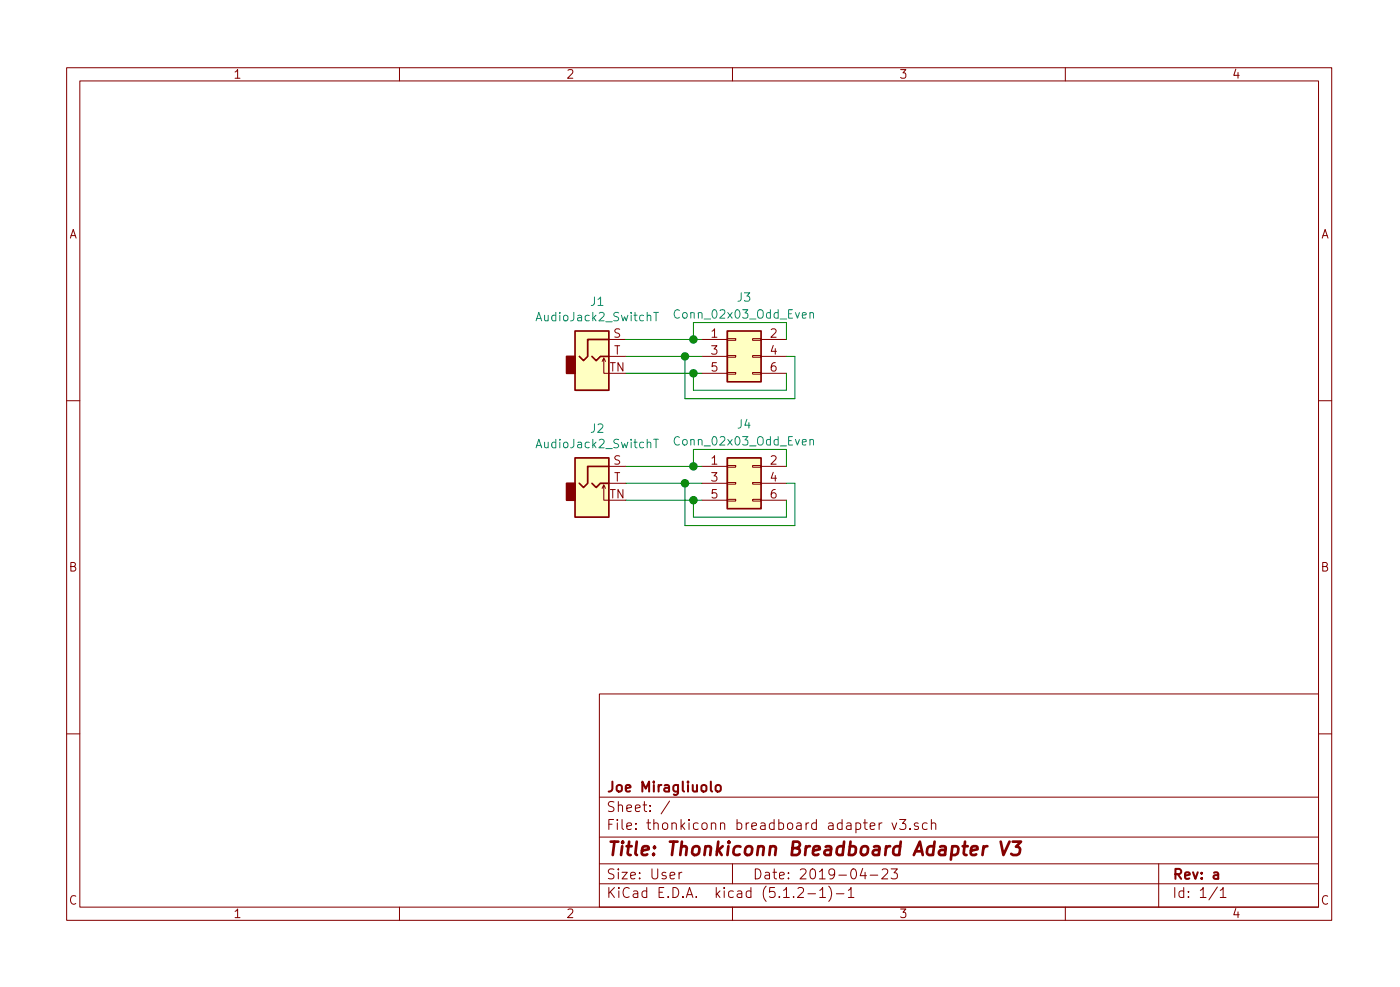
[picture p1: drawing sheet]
<svg xmlns="http://www.w3.org/2000/svg" width="210mm" height="148mm" viewBox="0 0 210 148" stroke-linecap="round" stroke-linejoin="round" font-family="sans-serif">
<g fill="none" stroke="#840000" stroke-width=".15">
<path d="M10 10.2h190v128h-190zM12 12.1h186v124.1h-186zM60 10.2v1.9M110 10.2v1.9M160 10.2v1.9M90.4 54.3l.3-.5v2.2h.7M90.7 53.8l.2 .5M91.4 51h2.6M91.4 53.5h2.6M105.4 51h3.8M105.4 53.5h3.8M105.4 56h3.8"/>
<path d="M109.2 55.9h1.3v.3h-1.3zM109.2 53.4h1.3v.2h-1.3zM109.2 50.8h1.3v.3h-1.3zM113 55.9h1.3v.3h-1.3zM113 53.4h1.3v.2h-1.3zM113 50.8h1.3v.3h-1.3zM114.3 51h3.8M114.3 53.5h3.8M114.3 56h3.8M10 60.2h2M90.4 73.3l.3-.5v2.3h.7M90.7 72.8l.2 .5"/>
<path d="M91.4 70h2.6M91.4 72.6h2.6M105.4 70h3.8M105.4 72.6h3.8M105.4 75.1h3.8M109.2 75h1.3v.2h-1.3zM109.2 72.4h1.3v.3h-1.3zM109.2 69.9h1.3v.2h-1.3zM113 75h1.3v.2h-1.3zM113 72.4h1.3v.3h-1.3zM113 69.9h1.3v.2h-1.3zM114.3 70h3.8"/>
<path d="M114.3 72.6h3.8M114.3 75.1h3.8M198 60.2h2M10 110.2h2M90 104.2h108v32h-108zM90 119.7h108M198 110.2h2M60 136.2v2M90 132.7h108M90 129.7h108M90 125.7h108M100.6 120.3l-1.3 1.9"/>
<path d="M102 130.9v1M102.4 130.9l-.3 .1-.1 .2M110 129.7v3M110 136.2v2M119.8 133.4l.2-.2h.4l.2 .2 .1 .3-.1 .2-.8 .8h.9M121.3 134.2h1.2M123.1 133.7l.4-.5v1.5M123.1 134.7h.9M124.5 133a1.71 1.71 0 0 1 0 2.3M125.6 134.2h1.1M127.4 133.7l.4-.5v1.5M127.4 134.7h.8"/>
<path d="M129.6 130.4l-.4 1.1h.9M129.9 130.9v1M130.7 131.4h1.1M132 123.5v1M132.5 123.5l-.3 .1-.2 .2M132.5 130.6l.2-.2h.3l.3 .2v.3v.2l-.9 .8h.9M133.8 130.4h1l-.5 .6a.39 .39 0 0 1 .5 .3v.4l-.2 .2h-.5l-.3-.1M134 123.5l.3 1 .4-1M135.1 123h.9l-.5 .6a.39 .39 0 0 1 .5 .3v.3l-.1 .2-.6 .1-.2-.1M136.7 124.4h.1l-.1 .1-.1-.1h.1v.1M137.9 123.6a.37 .37 0 0 0-.6 .1l.1 .3 .5 .1v.1v.2l-.2 .1-.4-.1M139.2 123.6a.48 .48 0 0 0-.6 .1l-.1 .1 .1 .6a.48 .48 0 0 0 .6 0"/>
<path d="M139.9 123.7l.1-.1a.37 .37 0 0 1 .5 .1v.8M139.9 123v1.5M160 136.2v2M174 129.7v6.5M182.8 133.2l-1.2 1.9M183.3 133.7l.4-.5v1.5M183.3 134.7h.8"/>
</g>
<path d="M107.5 118a.41 .41 0 0 1 .8 .1l-.1 .6a.41 .41 0 0 1-.7-.1zM182.3 131l.2-.1 .4 .1 .1 .9M183 131.3l-.5 .1-.3 .2 .1 .3h.2h.5" fill="none" stroke="#840000" stroke-width=".3"/>
<path d="M147.7 127l-.2 1.4M148.3 127a.54 .54 0 0 0-.6 .4M150.3 126.3l.4 2.1 .9-2.1M152.1 126.3h1.2l-.7 .8a.52 .52 0 0 1 .6 .4l-.1 .5-.2 .3-.8 .1-.2-.2" fill="none" stroke="#840000" stroke-width=".41"/>
<g fill="#ffffc2" stroke="#ffffc2" stroke-width=".15">
<path d="M86.4 49.7h5v8.9h-5z"/>
<path d="M109.2 49.7h5.1v7.6h-5.1z"/>
<path d="M86.4 68.7h5v8.9h-5z"/>
<path d="M109.2 68.7h5.1v7.7h-5.1z"/>
</g>
<path d="M86.4 49.7h5v8.9h-5zM88.9 53.5l.6 .6 .7-.6h1.2M91.4 51h-3.1v2.5l-.7 .6-.6-.6M109.2 49.7h5.1v7.6h-5.1zM86.4 68.7h5v8.9h-5zM88.9 72.6l.6 .6 .7-.6h1.2M91.4 70h-3.1v2.6l-.7 .6-.6-.6M109.2 68.7h5.1v7.7h-5.1z" fill="none" stroke="#840000" stroke-width=".25"/>
<g fill="#840000" stroke="#840000" stroke-width=".25">
<path d="M85.1 53.5h1.3v2.5h-1.3z"/>
<path d="M85.1 72.6h1.3v2.5h-1.3z"/>
</g>
<path d="M98.2 46.9h.7M98.5 46.9v1.3M121.6 47h.1a.31 .31 0 0 1 .5 .1v.7M121.6 46.9v.9M98.2 65.9h.7M98.5 65.9v1.3M121.6 66.1l.1-.1a.31 .31 0 0 1 .5 .2v.6M121.6 66v.8" fill="none" stroke="#008484" stroke-width=".15"/>
<path d="M94 51h11.4M94 53.5h11.4M94 56h11.4M102.9 53.5v6.4h16.5v-6.4h-1.3M104.1 51v-2.6h14v2.6M104.1 56v2.6h14v-2.6M94 70h11.4M94 72.6h11.4M94 75.1h11.4M102.9 72.6v6.3h16.5v-6.3h-1.3M104.1 70v-2.5h14v2.5M104.1 75.1v2.5h14v-2.5" fill="none" stroke="#008400" stroke-width=".15"/>
<g fill="#008400" stroke="#008400" stroke-width=".25">
<circle cx="104.1" cy="70" r=".51"/>
<circle cx="104.1" cy="75.1" r=".51"/>
<circle cx="102.9" cy="72.6" r=".51"/>
<circle cx="104.1" cy="56" r=".51"/>
<circle cx="102.9" cy="53.5" r=".51"/>
<circle cx="104.1" cy="51" r=".51"/>
</g>
<text font-size="2.8" fill="#840000" x="91" y="128.5">Title: Thonkiconn Breadboard Adapter V3</text>
<g font-size="2.1" fill="#840000">
<text x="91" y="118.9">Joe Miragliuolo</text>
<text x="91" y="124.6">File: thonkiconn breadboard adapter v3.sch</text>
<text x="91" y="121.9">Sheet: /</text>
<text x="91" y="134.8">KiCad E.D.A. kicad (5.1.2-1)-1</text>
<text x="91" y="132">Size: User</text>
<text x="113" y="132">Date: 2019-04-23</text>
<text x="176" y="132">Rev: a</text>
<text x="176" y="134.8">Id: 1/1</text>
</g>
<g font-size="1.8" fill="#840000">
<text x="35" y="11.8">1</text>
<text x="85" y="11.8">2</text>
<text x="135" y="11.8">3</text>
<text x="185" y="11.8">4</text>
<text x="10.4" y="35.8">A</text>
<text x="198.4" y="35.8">A</text>
<text x="92.1" y="50.7">S</text>
<text x="92.2" y="53.2">T</text>
<text x="106.8" y="50.7">1</text>
<text x="106.8" y="53.2">3</text>
<text x="115.7" y="50.7">2</text>
<text x="115.7" y="53.2">4</text>
<text x="91.5" y="55.8">TN</text>
<text x="106.8" y="55.8">5</text>
<text x="115.7" y="55.8">6</text>
<text x="92.1" y="69.8">S</text>
<text x="106.8" y="69.8">1</text>
<text x="115.7" y="69.8">2</text>
<text x="91.5" y="74.8">TN</text>
<text x="92.2" y="72.3">T</text>
<text x="106.8" y="72.3">3</text>
<text x="106.8" y="74.8">5</text>
<text x="115.7" y="72.3">4</text>
<text x="115.7" y="74.8">6</text>
<text x="10.4" y="85.8">B</text>
<text x="198.4" y="85.8">B</text>
<text x="10.4" y="135.8">C</text>
<text x="35" y="137.8">1</text>
<text x="85" y="137.8">2</text>
<text x="135" y="137.8">3</text>
<text x="185" y="137.8">4</text>
<text x="198.4" y="135.8">C</text>
</g>
<g font-size="1.8" fill="#008484">
<text x="88.7" y="45.9">J1</text>
<text x="101.7" y="47.8">Conn_02x03_Odd_Even</text>
<text x="110.8" y="45.3">J3</text>
<text x="80.9" y="48.2">AudioJack2_SwitchT</text>
<text x="88.7" y="65">J2</text>
<text x="110.8" y="64.3">J4</text>
<text x="80.9" y="67.3">AudioJack2_SwitchT</text>
<text x="101.7" y="66.9">Conn_02x03_Odd_Even</text>
</g>
</svg>
